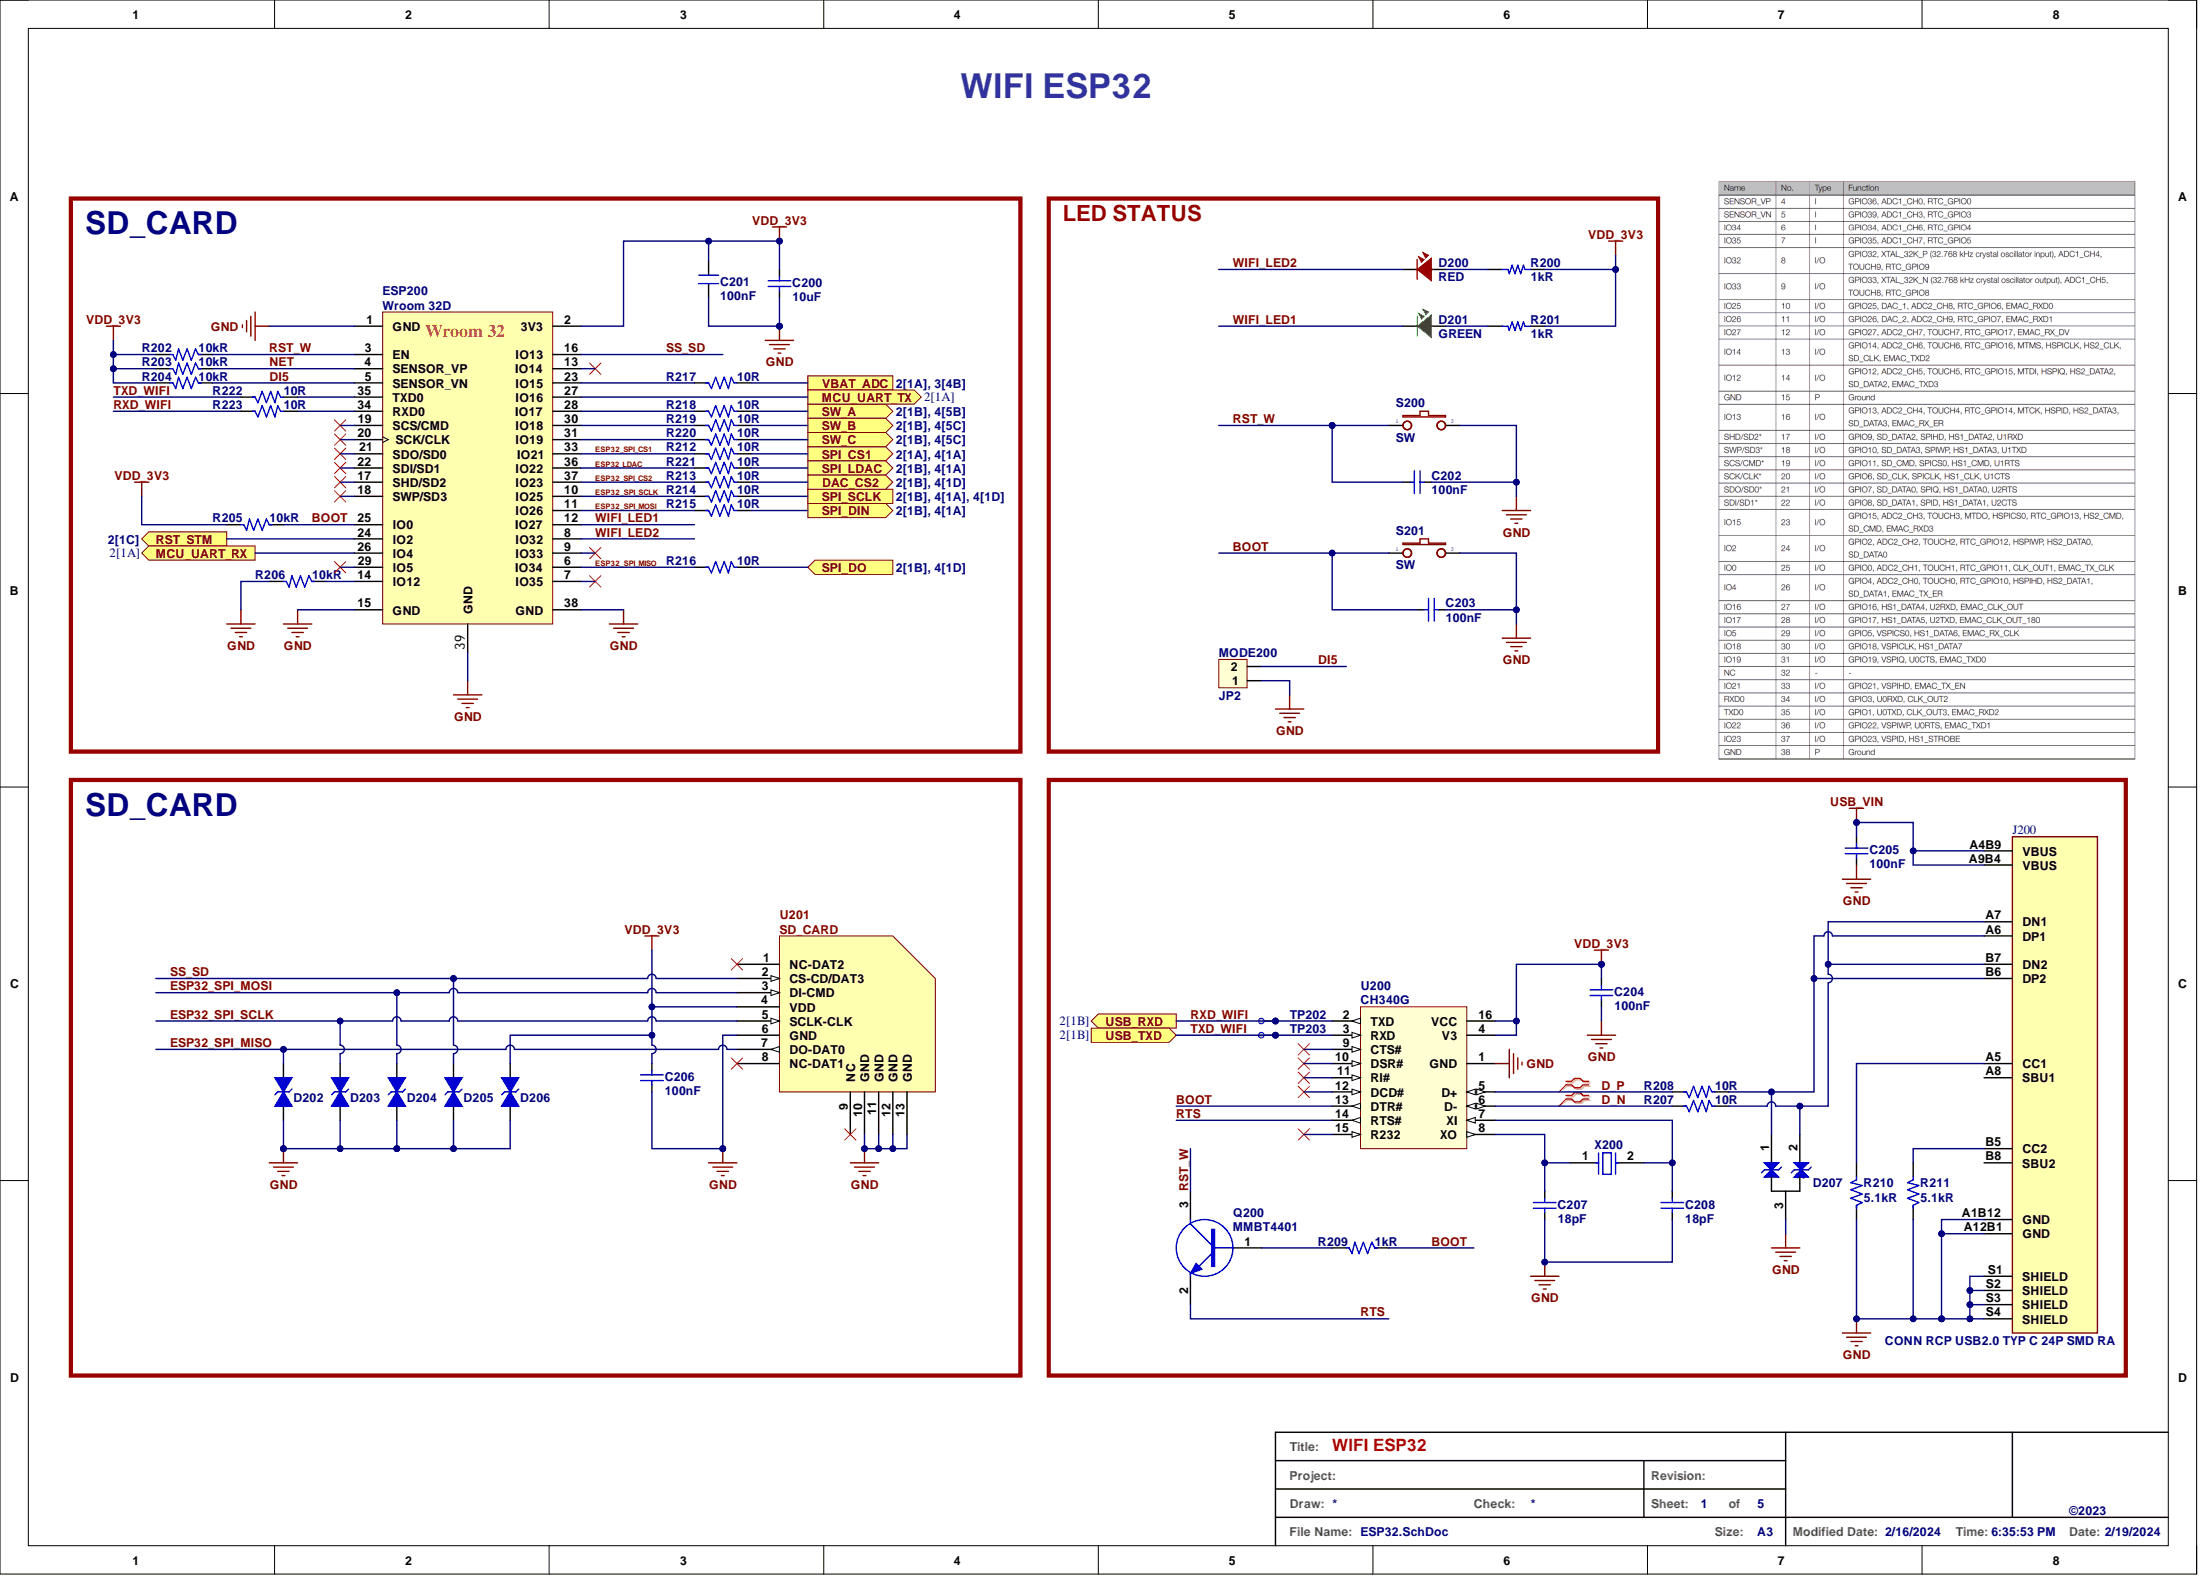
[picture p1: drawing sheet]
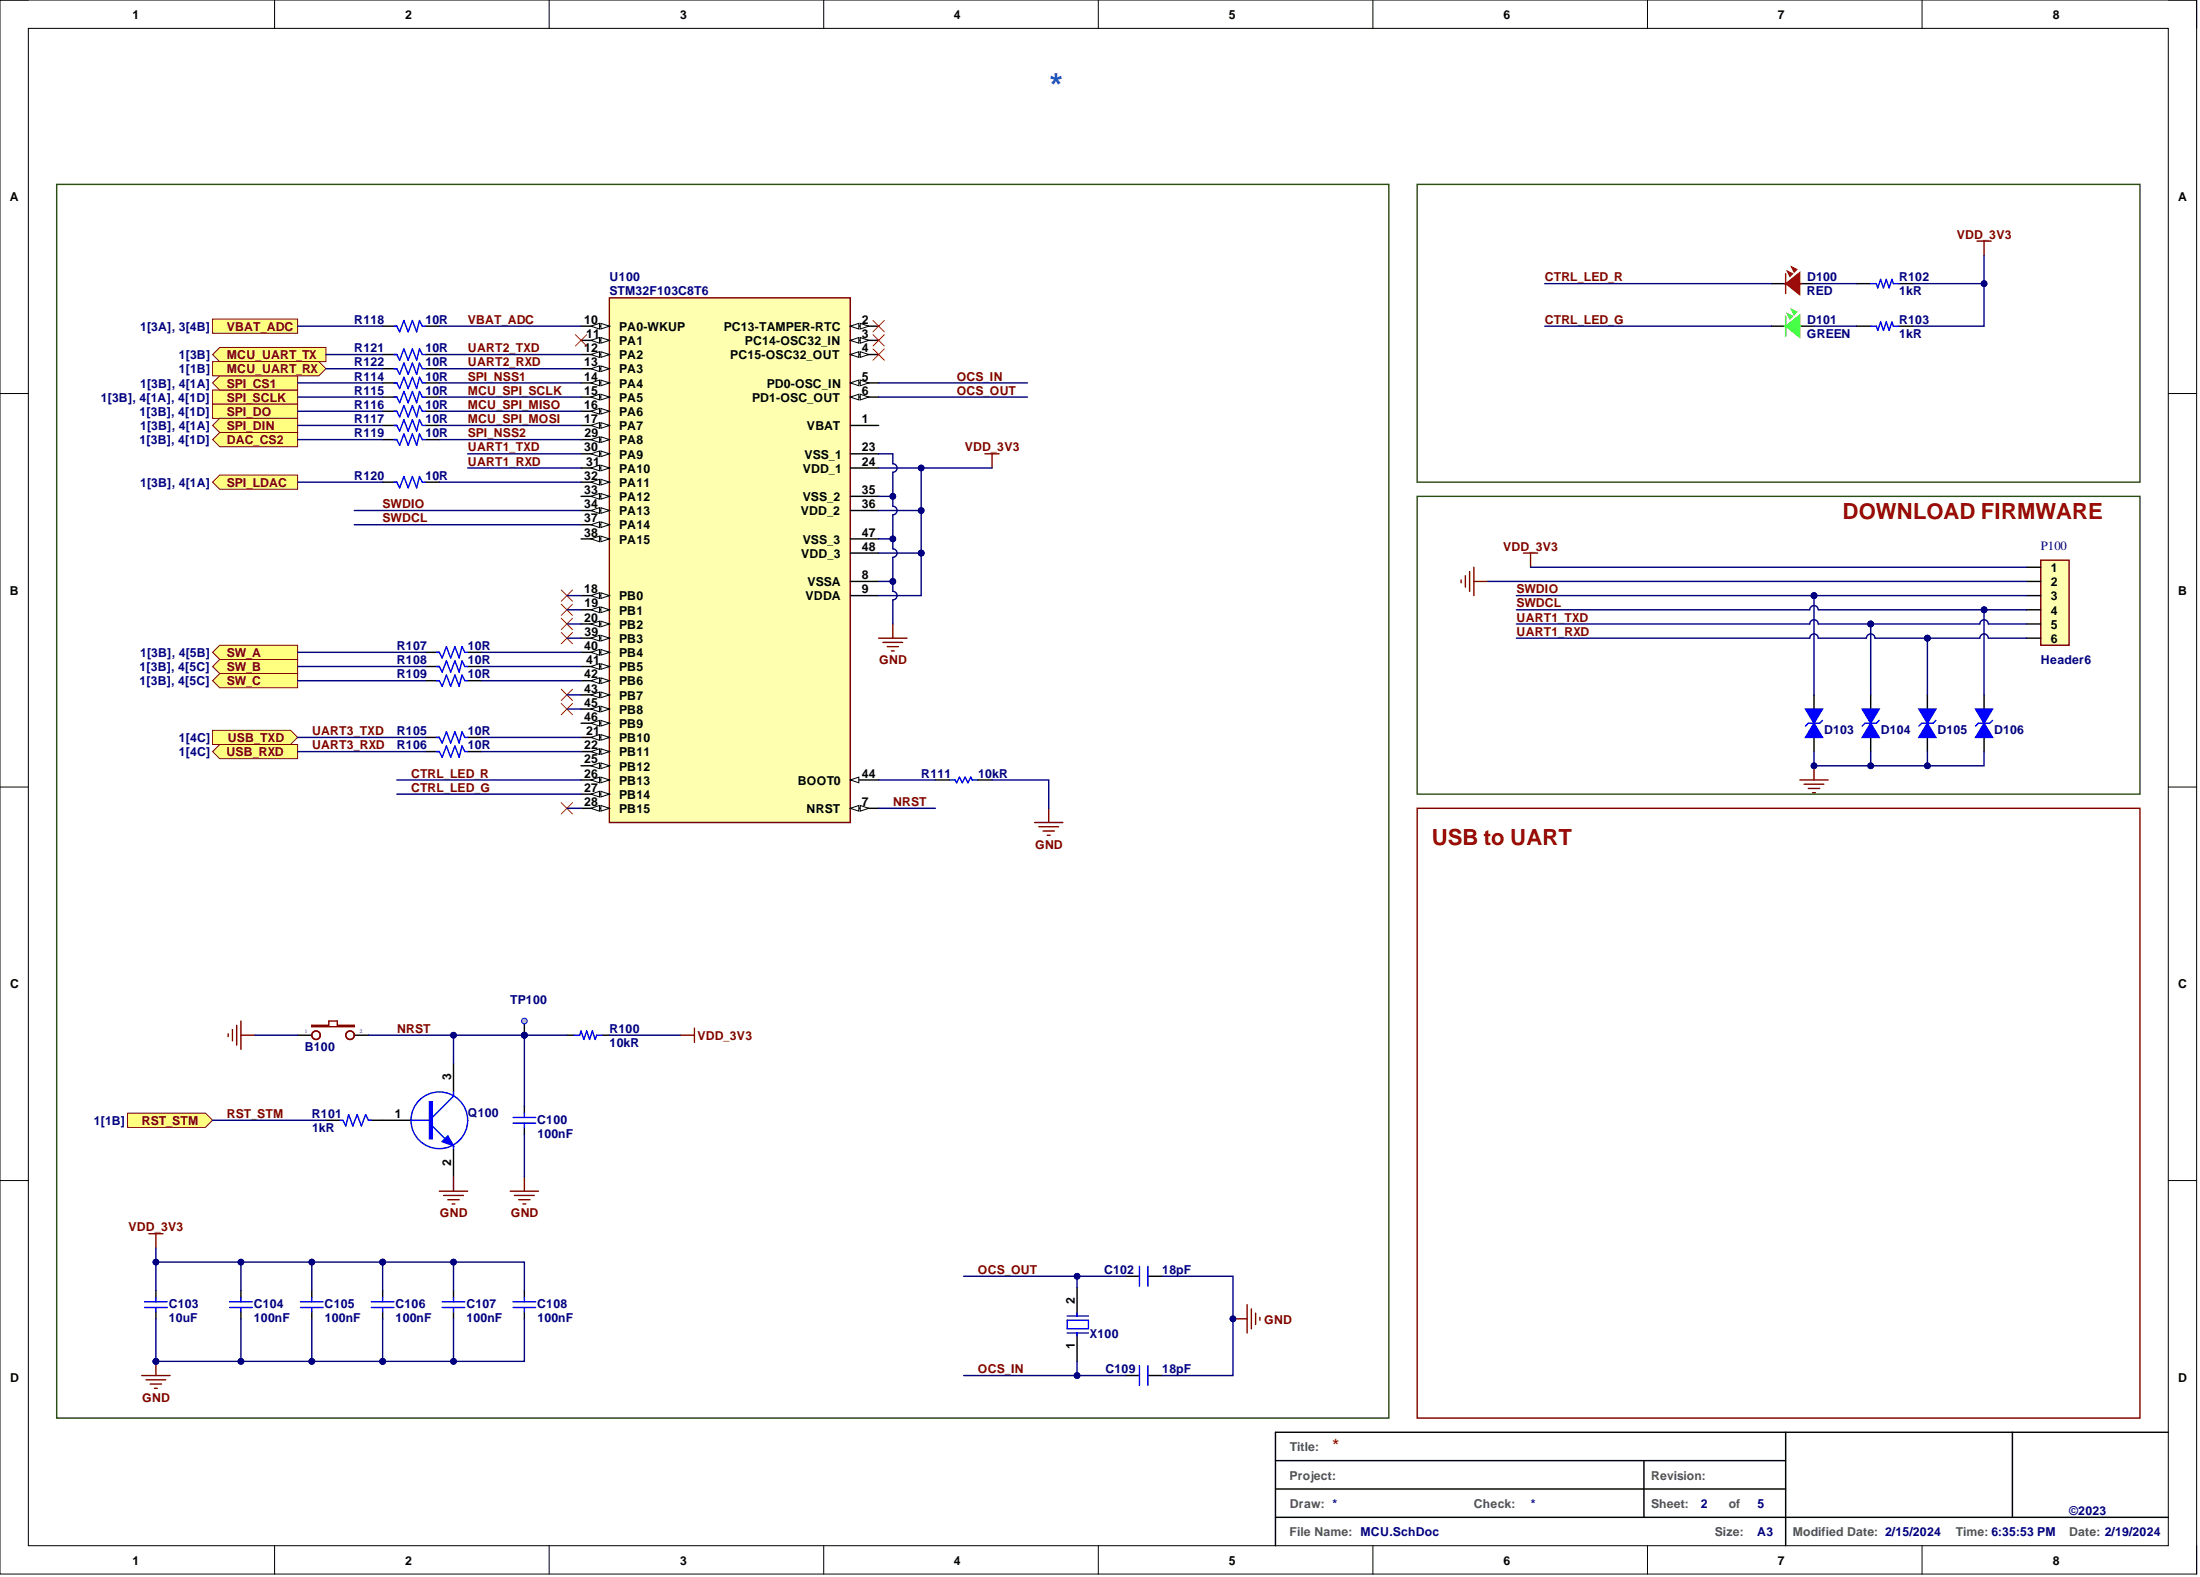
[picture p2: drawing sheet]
# Altium project Potentiostat_Sensor.PrjPcb
2 sheets, 92 parts. Net scope: flat (ports and power ports of the same name join across sheets).
Board files: PCB1.PcbDoc, PCB Panel.PcbDoc
Sheets:
  ESP32.SchDoc
  MCU.SchDoc

## Sheet ESP32.SchDoc: WIFI ESP32
size A3; DocumentNumber: 5; SheetNumber: 1; SheetTotal: 5

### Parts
C200  10uF  [C0805]
C201  100nF  [CAP0603-M]
C202  100nF  [CAP0603-M]
C203  100nF  [CAP0603-M]
C204  100nF  [CAP0603-M]
C205  100nF  [CAP0603-M]
C206  100nF  [CAP0603-M]
C207  18pF  [CAP0603-M]
C208  18pF  [CAP0603-M]
D200  RED  [LED-0603-Red]
D201  GREEN  [LED-0603-Green]
D202  ESDAXLC6-1BU2  [2-UDFN]  (value not drawn)
D203  ESDAXLC6-1BU2  [2-UDFN]  (value not drawn)
D204  ESDAXLC6-1BU2  [2-UDFN]  (value not drawn)
D205  ESDAXLC6-1BU2  [2-UDFN]  (value not drawn)
D206  ESDAXLC6-1BU2  [2-UDFN]  (value not drawn)
D207  DESD2CAN2SOQ-7  [SOT23-3]  (value not drawn)
ESP200  Wroom 32D  [ESP32_UE]
J200  CONN RCP USB2.0 TYP C 24P SMD RA  [USB_USB4110-GF-A]
MODE200  JP2  [XH2.54]
Q200  MMBT4401  [SOT23-3]
R200  1kR  [R_0603]
R201  1kR  [R_0603]
R202  10kR  [R_0603]
R203  10kR  [R_0603]
R204  10kR  [R_0603]
R205  10kR  [R_0603]
R206  10kR  [R_0603]
R207  10R  [R_0603]
R208  10R  [R_0603]
R209  1kR  [R_0603]
R210  5.1kR  [R_0603]
R211  5.1kR  [R_0603]
R212  10R  [R_0603]
R213  10R  [R_0603]
R214  10R  [R_0603]
R215  10R  [R_0603]
R216  10R  [R_0603]
R217  10R  [R_0603]
R218  10R  [R_0603]
R219  10R  [R_0603]
R220  10R  [R_0603]
R221  10R  [R_0603]
R222  10R  [R_0603]
R223  10R  [R_0603]
S200  SW  [BUTTON_2P_SMD]
S201  SW  [BUTTON_2P_SMD]
TP202  RXD  [TPH]  (value not drawn)  (no BOM)
TP203  TXD  [TPH]  (value not drawn)  (no BOM)
U200  CH340G  [SOIC-16]
U201  SD_CARD  [MICROSD2]
X200  WTL5G60391VH  [XTAL_SMD_3P5]  (value not drawn)

### Blocks framed on the sheet
SD_CARD: C200 C201 ESP200 R202-R206 R212-R223
LED STATUS: C202 C203 D200 D201 MODE200 R200 R201 S200 S201
SD_CARD: C206 D202-D206 U201

### Ports
DAC_CS2 (out, see 2[1B], 4[1D]), MCU_UART_RX (out, see 2[1A]), MCU_UART_TX (out, see 2[1A]), RST_STM (out, see 2[1C]), SPI_CS1 (out, see 2[1A], 4[1A]), SPI_DIN (out, see 2[1B], 4[1A]), SPI_DO (in, see 2[1B], 4[1D]), SPI_LDAC (out, see 2[1B], 4[1A]), SPI_SCLK (see 2[1B], 4[1A], 4[1D]), SW_A (out, see 2[1B], 4[5B]), SW_B (out, see 2[1B], 4[5C]), SW_C (out, see 2[1B], 4[5C]), USB_RXD (out, see 2[1B]), USB_TXD (in, see 2[1B]), VBAT_ADC (see 2[1A], 3[4B])

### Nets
GND: C200.1 C201.1 C202.1 C203.1 C204.1 C205.1 C206.1 C207.2 C208.2 D202.2(K) D203.2(K) D204.2(K) D205.2(K) D206.2(K) D207.3 ESP200.1(GND) ESP200.15(GND) ESP200.38(GND) ESP200.39(GND) J200.A1B12(GND) J200.A12B1(GND) J200.S1(SHIELD) J200.S2(SHIELD) J200.S3(SHIELD) J200.S4(SHIELD) MODE200.1 R206.2 R210.1 R211.1 S200.2 S201.2 U200.1(GND) U201.6(GND) U201.10(GND) U201.11(GND) U201.12(GND) U201.13(GND)
USB_VIN: C205.2 J200.A4B9(VBUS) J200.A9B4(VBUS)
VDD_3V3: C200.2 C201.2 C204.2 C206.2 D206.1(A) ESP200.2(3V3) R200.2 R201.2 R202.2 R203.2 R204.2 R205.2 U200.4(V3) U200.16(VCC) U201.4(VDD)
BOOT: C203.2 ESP200.25(IO0) R205.1 R209.1 S201.1 U200.13(DTR#)
D_N: R207.1 U200.6(D-)
D_P: R208.1 U200.5(D+)
DI5: ESP200.5(SENSOR_VN) MODE200.2 R204.1
ESP32_LDAC: ESP200.36(IO22) R221.1
ESP32_SPI_CS1: ESP200.33(IO21) R212.1
ESP32_SPI_CS2: ESP200.37(IO23) R213.1
ESP32_SPI_MISO: D202.1(A) ESP200.6(IO34) R216.1 U201.7(DO-DAT0)
ESP32_SPI_MOSI: D204.1(A) ESP200.11(IO26) R215.1 U201.3(DI-CMD)
ESP32_SPI_SCLK: D203.1(A) ESP200.10(IO25) R214.1 U201.5(SCLK-CLK)
NET: ESP200.4(SENSOR_VP) R203.1
RST_STM: ESP200.24(IO2) ; port RST_STM
RST_W: C202.2 ESP200.3(EN) Q200.3(C) R202.1 S200.1
RTS: Q200.2(E) U200.14(RTS#)
RXD_WIFI: R223.1 TP202.1(TP) U200.2(TXD) ; port USB_RXD
SS_SD: D205.1(A) ESP200.16(IO13) U201.2(CS-CD/DAT3)
TXD_WIFI: R222.1 TP203.1(TP) U200.3(RXD) ; port USB_TXD
WIFI_LED1: D201.2 ESP200.12(IO27)
WIFI_LED2: D200.2 ESP200.8(IO32)
NetC207_1: C207.1 U200.8(XO) X200.1
NetC208_1: C208.1 U200.7(XI) X200.2
NetD200_1: D200.1 R200.1
NetD201_1: D201.1 R201.1
NetD207_1: D207.1 J200.A6(DP1) J200.B6(DP2) R208.2
NetD207_2: D207.2 J200.A7(DN1) J200.B7(DN2) R207.2
NetESP200_14: ESP200.14(IO12) R206.1
NetESP200_23: ESP200.23(IO15) R217.1
NetESP200_26: ESP200.26(IO4) ; port MCU_UART_RX
NetESP200_27: ESP200.27(IO16) ; port MCU_UART_TX
NetESP200_28: ESP200.28(IO17) R218.1
NetESP200_30: ESP200.30(IO18) R219.1
NetESP200_31: ESP200.31(IO19) R220.1
NetESP200_34: ESP200.34(RXD0) R223.2
NetESP200_35: ESP200.35(TXD0) R222.2
NetJ200_A5: J200.A5(CC1) R210.2
NetJ200_B5: J200.B5(CC2) R211.2
NetQ200_1: Q200.1(B) R209.2
NetR107_1: R218.2 ; port SW_A
NetR108_1: R219.2 ; port SW_B
NetR109_1: R220.2 ; port SW_C
NetR114_1: R212.2 ; port SPI_CS1
NetR115_1: R214.2 ; port SPI_SCLK
NetR116_1: R216.2 ; port SPI_DO
NetR117_1: R215.2 ; port SPI_DIN
NetR118_1: R217.2 ; port VBAT_ADC
NetR119_1: R213.2 ; port DAC_CS2
NetR120_1: R221.2 ; port SPI_LDAC

Not connected (* = marked no-connect by the designer): ESP200 7(IO35)* 9(IO33)* 13(IO14)* 17(SHD/SD2)* 18(SWP/SD3)* 19(SCS/CMD)* 20(SCK/CLK)* 21(SDO/SD0)* 22(SDI/SD1)* 29(IO5)*; J200 A8(SBU1) B8(SBU2); U200 9(CTS#)* 10(DSR#)* 11(RI#)* 12(DCD#)* 15(R232)*; U201 1(NC-DAT2)* 8(NC-DAT1)* 9(NC)*

### Layout directives
differential pair; differential pair class 90Ohm: D_N, D_P

## Sheet MCU.SchDoc
size A3; SheetNumber: 2; SheetTotal: 5

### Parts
B100  Button 3x4x2.5  [BUTTON_2P_SMD]  (value not drawn)
C100  100nF  [CAP0603-M]
C102  18pF  [CAP0603-M]
C103  10uF  [CAP0603-M]
C104  100nF  [CAP0603-M]
C105  100nF  [CAP0603-M]
C106  100nF  [CAP0603-M]
C107  100nF  [CAP0603-M]
C108  100nF  [CAP0603-M]
C109  18pF  [CAP0603-M]
D100  RED  [LED-0603-Red]
D101  GREEN  [LED-0603-Green]
D103  ESDAXLC6-1BU2  [2-UDFN]  (value not drawn)
D104  ESDAXLC6-1BU2  [2-UDFN]  (value not drawn)
D105  ESDAXLC6-1BU2  [2-UDFN]  (value not drawn)
D106  ESDAXLC6-1BU2  [2-UDFN]  (value not drawn)
P100  Header6  [XH2.54 2x3]
Q100  MMBT4401  [SOT23-3]  (value not drawn)
R100  10kR  [R_0603]
R101  1kR  [R_0603]
R102  1kR  [R_0603]
R103  1kR  [R_0603]
R105  10R  [R_0603]
R106  10R  [R_0603]
R107  10R  [R_0603]
R108  10R  [R_0603]
R109  10R  [R_0603]
R111  10kR  [R_0603]
R114  10R  [R_0603]
R115  10R  [R_0603]
R116  10R  [R_0603]
R117  10R  [R_0603]
R118  10R  [R_0603]
R119  10R  [R_0603]
R120  10R  [R_0603]
R121  10R  [R_0603]
R122  10R  [R_0603]
TP100  RST  [TPH]  (value not drawn)  (no BOM)
U100  STM32F103C8T6  [LQFP48]
X100  WTL5G60391VH  [XTAL_SMD_3P5]  (value not drawn)

### Blocks framed on the sheet
DOWNLOAD FIRMWARE: D103-D106 P100

### Ports
DAC_CS2 (out, see 1[3B], 4[1D]), MCU_UART_RX (in, see 1[1B]), MCU_UART_TX (out, see 1[3B]), RST_STM (in, see 1[1B]), SPI_CS1 (out, see 1[3B], 4[1A]), SPI_DIN (out, see 1[3B], 4[1A]), SPI_DO (see 1[3B], 4[1D]), SPI_LDAC (out, see 1[3B], 4[1A]), SPI_SCLK (see 1[3B], 4[1A], 4[1D]), SW_A (out, see 1[3B], 4[5B]), SW_B (out, see 1[3B], 4[5C]), SW_C (out, see 1[3B], 4[5C]), USB_RXD (out, see 1[4C]), USB_TXD (in, see 1[4C]), VBAT_ADC (see 1[3A], 3[4B])

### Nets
GND: B100.1 C100.1 C102.1 C103.1 C104.1 C105.1 C106.1 C107.1 C108.1 C109.1 D103.2(K) D104.2(K) D105.2(K) D106.2(K) P100.2 Q100.2(E) R111.2 U100.8(VSSA) U100.23(VSS_1) U100.35(VSS_2) U100.47(VSS_3)
VDD_3V3: C103.2 C104.2 C105.2 C106.2 C107.2 C108.2 P100.1 R100.1 R102.2 R103.2 U100.9(VDDA) U100.24(VDD_1) U100.36(VDD_2) U100.48(VDD_3)
CTRL_LED_G: D101.2 U100.27(PB14)
CTRL_LED_R: D100.2 U100.26(PB13)
MCU_SPI_MISO: R116.2 U100.16(PA6)
MCU_SPI_MOSI: R117.2 U100.17(PA7)
MCU_SPI_SCLK: R115.2 U100.15(PA5)
NRST: B100.2 C100.2 Q100.3(C) R100.2 TP100.1(TP) U100.7(NRST)
OCS_IN: C109.2 U100.5(PD0-OSC_IN) X100.1
OCS_OUT: C102.2 U100.6(PD1-OSC_OUT) X100.2
RST_STM: R101.2 ; port RST_STM
SPI_NSS1: R114.2 U100.14(PA4)
SPI_NSS2: R119.2 U100.29(PA8)
SWDCL: D106.1(A) P100.4 U100.37(PA14)
SWDIO: D103.1(A) P100.3 U100.34(PA13)
UART1_RXD: D105.1(A) P100.6 U100.31(PA10)
UART1_TXD: D104.1(A) P100.5 U100.30(PA9)
UART2_RXD: R122.2 U100.13(PA3)
UART2_TXD: R121.2 U100.12(PA2)
UART3_RXD: R106.1 ; port USB_RXD  [project net RXD_WIFI]
UART3_TXD: R105.1 ; port USB_TXD  [project net TXD_WIFI]
VBAT_ADC: R118.2 U100.10(PA0-WKUP)
NetD100_1: D100.1 R102.1
NetD101_1: D101.1 R103.1
NetESP200_26: R122.1 ; port MCU_UART_RX
NetESP200_27: R121.1 ; port MCU_UART_TX
NetQ100_1: Q100.1(B) R101.1
NetR105_2: R105.2 U100.21(PB10)
NetR106_2: R106.2 U100.22(PB11)
NetR107_1: R107.1 ; port SW_A
NetR107_2: R107.2 U100.40(PB4)
NetR108_1: R108.1 ; port SW_B
NetR108_2: R108.2 U100.41(PB5)
NetR109_1: R109.1 ; port SW_C
NetR109_2: R109.2 U100.42(PB6)
NetR111_1: R111.1 U100.44(BOOT0)
NetR114_1: R114.1 ; port SPI_CS1
NetR115_1: R115.1 ; port SPI_SCLK
NetR116_1: R116.1 ; port SPI_DO
NetR117_1: R117.1 ; port SPI_DIN
NetR118_1: R118.1 ; port VBAT_ADC
NetR119_1: R119.1 ; port DAC_CS2
NetR120_1: R120.1 ; port SPI_LDAC
NetR120_2: R120.2 U100.32(PA11)

Not connected (* = marked no-connect by the designer): U100 1(VBAT) 2(PC13-TAMPER-RTC)* 3(PC14-OSC32_IN)* 4(PC15-OSC32_OUT)* 11(PA1)* 18(PB0)* 19(PB1)* 20(PB2)* 25(PB12) 28(PB15)* 33(PA12) 38(PA15) 39(PB3)* 43(PB7)* 45(PB8)* 46(PB9)

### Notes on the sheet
- USB to UART

## Nets that join several sheets
GND: ESP32 (37 pins), MCU (21 pins)
VDD_3V3: ESP32 (15 pins), MCU (14 pins)
NetESP200_26: ESP32 (ESP200.26), MCU (R122.1)
NetESP200_27: ESP32 (ESP200.27), MCU (R121.1)
NetR107_1: ESP32 (R218.2), MCU (R107.1)
NetR108_1: ESP32 (R219.2), MCU (R108.1)
NetR109_1: ESP32 (R220.2), MCU (R109.1)
NetR114_1: ESP32 (R212.2), MCU (R114.1)
NetR115_1: ESP32 (R214.2), MCU (R115.1)
NetR116_1: ESP32 (R216.2), MCU (R116.1)
NetR117_1: ESP32 (R215.2), MCU (R117.1)
NetR118_1: ESP32 (R217.2), MCU (R118.1)
NetR119_1: ESP32 (R213.2), MCU (R119.1)
NetR120_1: ESP32 (R221.2), MCU (R120.1)
RST_STM: ESP32 (ESP200.24), MCU (R101.2)
RXD_WIFI: ESP32 (R223.1 TP202.1 U200.2), MCU (R106.1)
TXD_WIFI: ESP32 (R222.1 TP203.1 U200.3), MCU (R105.1)

## Assembly variants
Potentiostat_Sensor_V1: all parts fitted
